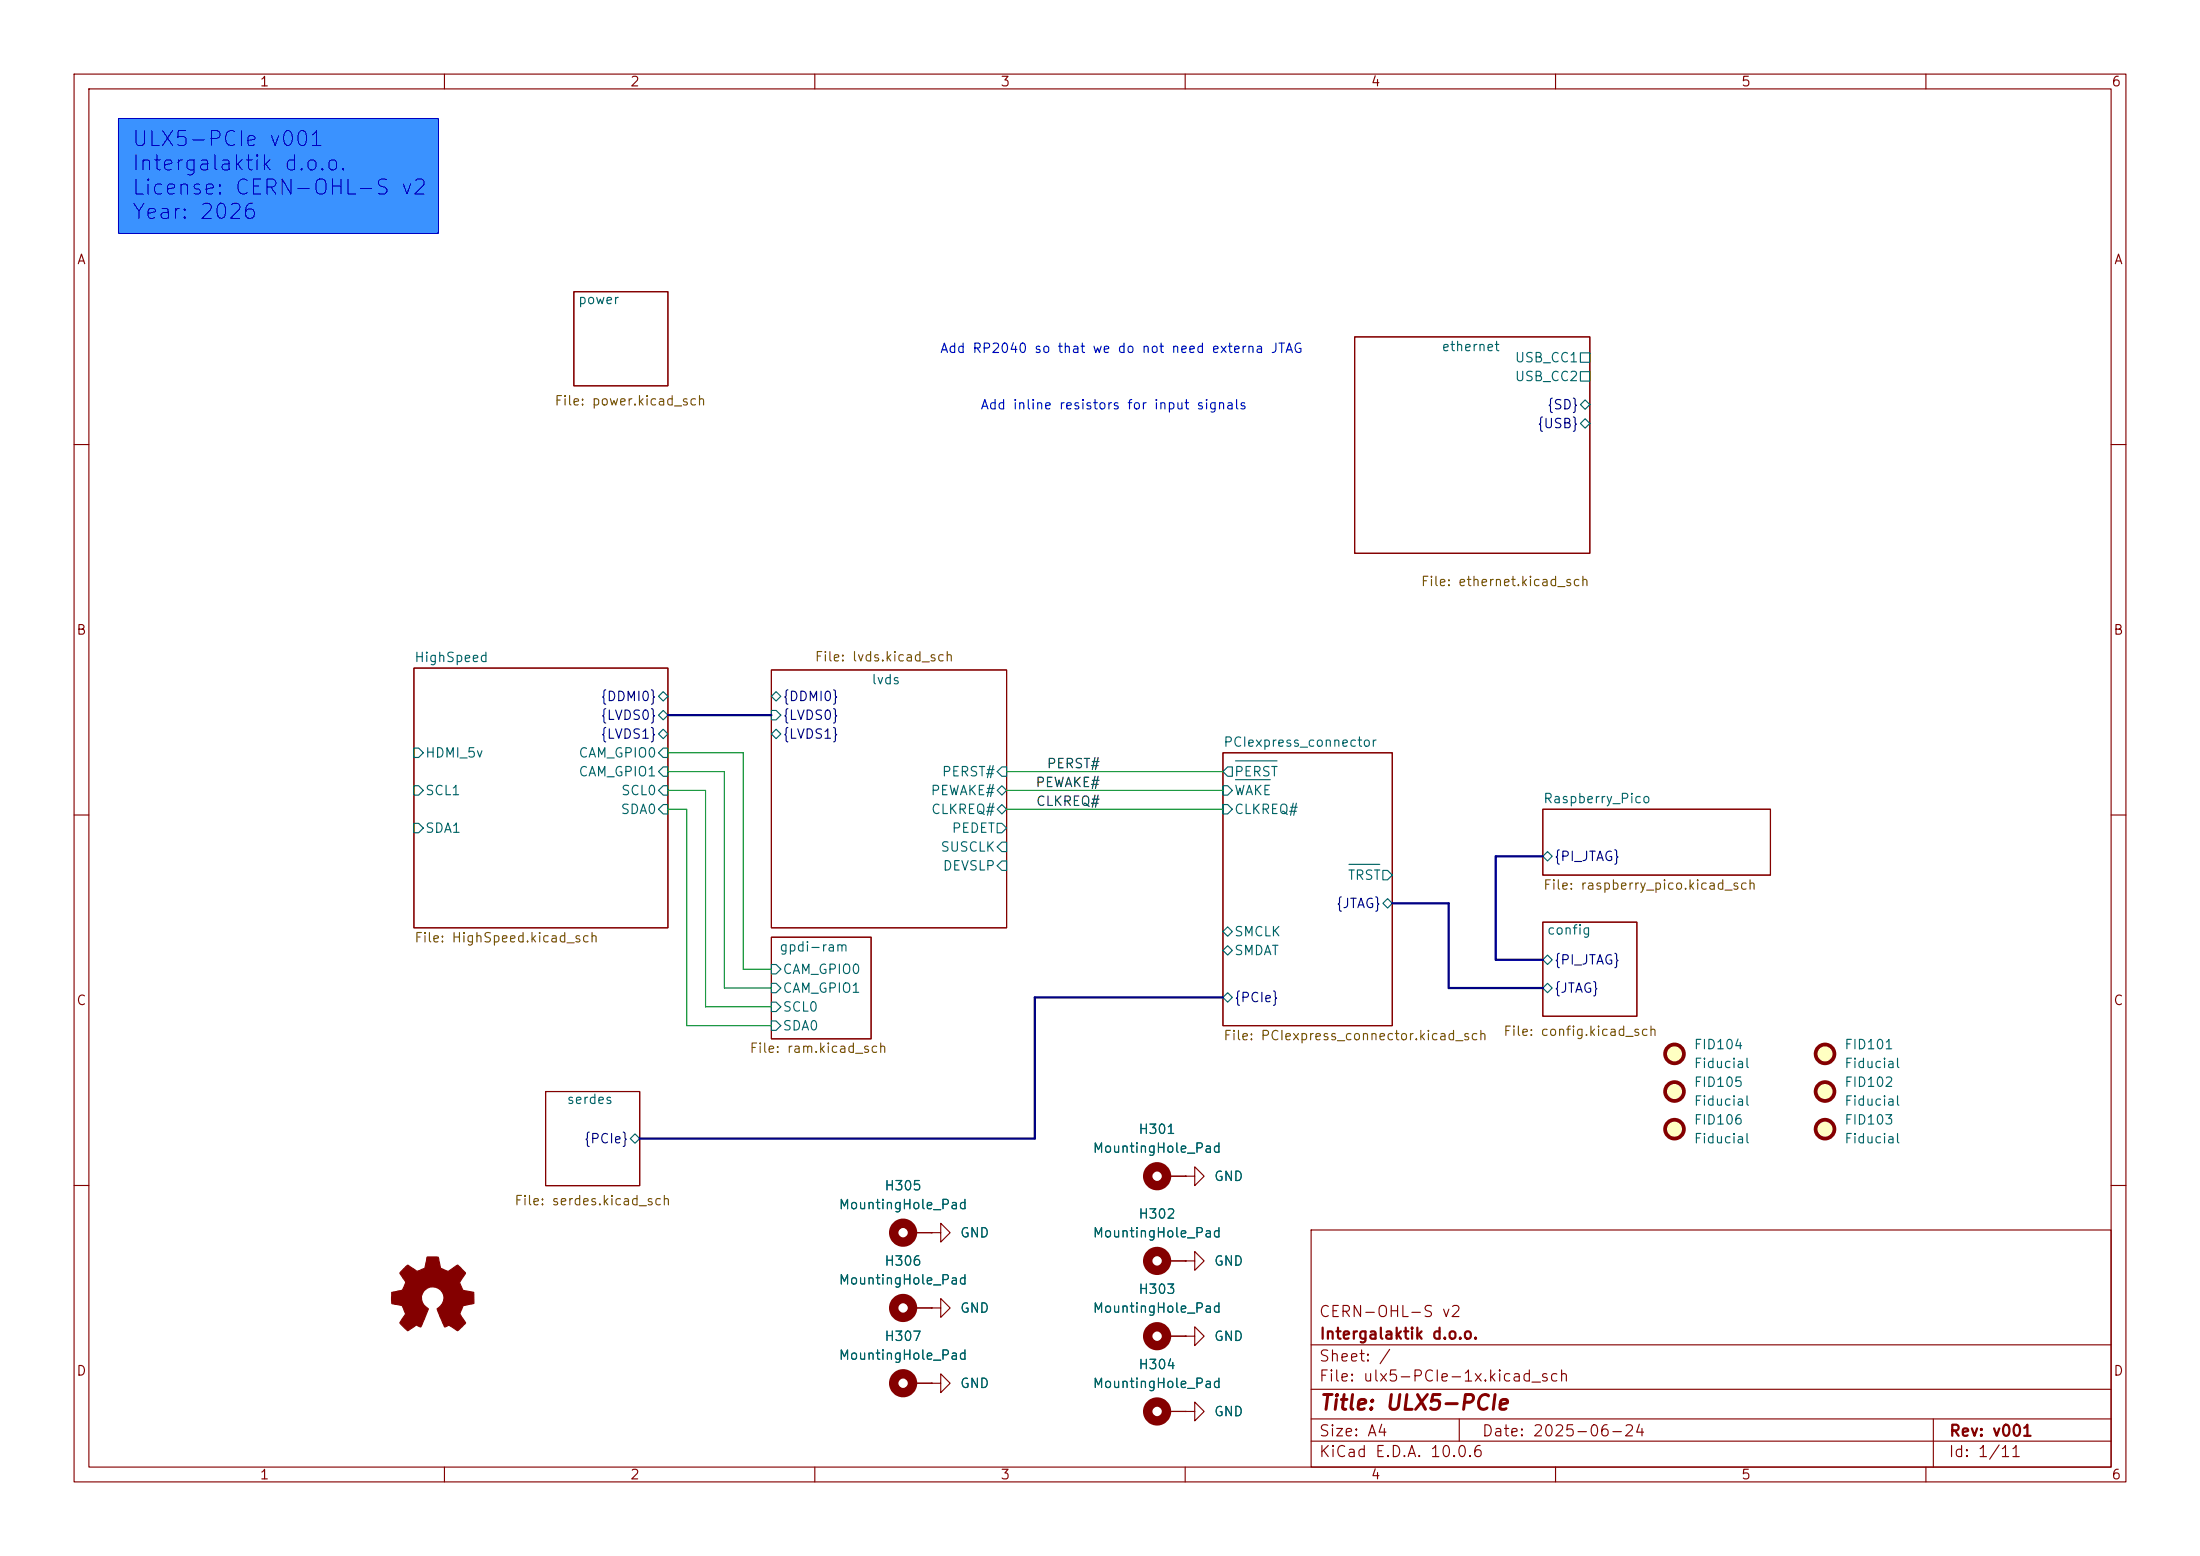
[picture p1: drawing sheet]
(kicad_sch
 (version 20260306)
 (generator "eeschema")
 (generator_version "10.0")
 (paper "A4")
 (title_block
  (title "${project_name}")
  (date "2025-06-24")
  (rev "${project_version}")
  (company "${project_creator}")
  (comment 1 "${project_license}"))
 (lib_symbols
  (symbol "Graphic:Logo_Open_Hardware_Small" (exclude_from_sim no) (in_bom no) (on_board no)
   (in_pos_files yes)
   (duplicate_pin_numbers_are_jumpers no)
   (property "Reference" "#SYM" (at 0 6.985 0) (show_name no) (do_not_autoplace no) (hide yes) (effects (font (size 1.27 1.27))))
   (property "Value" "Logo_Open_Hardware_Small" (at 0 -5.715 0) (show_name no) (do_not_autoplace no) (hide yes) (effects (font (size 1.27 1.27))))
   (property "Footprint" "" (at 0 0 0) (show_name no) (do_not_autoplace no) (hide yes) (effects (font (size 1.27 1.27))))
   (property "Datasheet" "" (at 0 0 0) (show_name no) (do_not_autoplace no) (hide yes) (effects (font (size 1.27 1.27))))
   (property "Description" "Open Hardware logo, small" (at 0 0 0) (show_name no) (do_not_autoplace no) (hide yes) (effects (font (size 1.27 1.27))))
   (property "Sim.Enable" "0" (at 0 0 0) (show_name no) (do_not_autoplace no) (hide yes) (effects (font (size 1.27 1.27))))
   (symbol "Logo_Open_Hardware_Small_0_1"
    (polyline (pts (xy 3.3528 -4.3434) (xy 3.302 -4.318) (xy 3.175 -4.2418) (xy 2.9972 -4.1148) (xy 2.7686 -3.9624) (xy 2.54 -3.81) (xy 2.3622 -3.7084) (xy 2.2352 -3.6068) (xy 2.1844 -3.5814) (xy 2.159 -3.6068) (xy 2.0574 -3.6576) (xy 1.905 -3.7338) (xy 1.8034 -3.7846) (xy 1.6764 -3.8354) (xy 1.6002 -3.8354) (xy 1.6002 -3.8354) (xy 1.5494 -3.7338) (xy 1.4732 -3.5306) (xy 1.3462 -3.302) (xy 1.2446 -3.0226) (xy 1.1176 -2.7178) (xy 0.9652 -2.413) (xy 0.8636 -2.1082) (xy 0.7366 -1.8288) (xy 0.6604 -1.6256) (xy 0.6096 -1.4732) (xy 0.5842 -1.397) (xy 0.5842 -1.397) (xy 0.6604 -1.3208) (xy 0.7874 -1.2446) (xy 1.0414 -1.016) (xy 1.2954 -0.6858) (xy 1.4478 -0.3302) (xy 1.524 0.0762) (xy 1.4732 0.4572) (xy 1.3208 0.8128) (xy 1.0668 1.143) (xy 0.762 1.3716) (xy 0.4064 1.524) (xy 0 1.5748) (xy -0.381 1.5494) (xy -0.7366 1.397) (xy -1.0668 1.143) (xy -1.2192 0.9906) (xy -1.397 0.6604) (xy -1.524 0.3048) (xy -1.524 0.2286) (xy -1.4986 -0.1778) (xy -1.397 -0.5334) (xy -1.1938 -0.8636) (xy -0.9144 -1.143) (xy -0.8636 -1.1684) (xy -0.7366 -1.27) (xy -0.635 -1.3462) (xy -0.5842 -1.397) (xy -1.0668 -2.5908) (xy -1.143 -2.794) (xy -1.2954 -3.1242) (xy -1.397 -3.4036) (xy -1.4986 -3.6322) (xy -1.5748 -3.7846) (xy -1.6002 -3.8354) (xy -1.6002 -3.8354) (xy -1.651 -3.8354) (xy -1.7272 -3.81) (xy -1.905 -3.7338) (xy -2.0066 -3.683) (xy -2.1336 -3.6068) (xy -2.2098 -3.5814) (xy -2.2606 -3.6068) (xy -2.3622 -3.683) (xy -2.54 -3.81) (xy -2.7686 -3.9624) (xy -2.9718 -4.0894) (xy -3.1496 -4.2164) (xy -3.302 -4.318) (xy -3.3528 -4.3434) (xy -3.3782 -4.3434) (xy -3.429 -4.318) (xy -3.5306 -4.2164) (xy -3.7084 -4.064) (xy -3.937 -3.8354) (xy -3.9624 -3.81) (xy -4.1656 -3.6068) (xy -4.318 -3.4544) (xy -4.4196 -3.3274) (xy -4.445 -3.2766) (xy -4.445 -3.2766) (xy -4.4196 -3.2258) (xy -4.318 -3.0734) (xy -4.2164 -2.8956) (xy -4.064 -2.667) (xy -3.6576 -2.0828) (xy -3.8862 -1.5494) (xy -3.937 -1.3716) (xy -4.0386 -1.1684) (xy -4.0894 -1.0414) (xy -4.1148 -0.9652) (xy -4.191 -0.9398) (xy -4.318 -0.9144) (xy -4.5466 -0.8636) (xy -4.8006 -0.8128) (xy -5.0546 -0.7874) (xy -5.2578 -0.7366) (xy -5.4356 -0.7112) (xy -5.5118 -0.6858) (xy -5.5118 -0.6858) (xy -5.5372 -0.635) (xy -5.5372 -0.5588) (xy -5.5372 -0.4318) (xy -5.5626 -0.2286) (xy -5.5626 0.0762) (xy -5.5626 0.127) (xy -5.5372 0.4064) (xy -5.5372 0.635) (xy -5.5372 0.762) (xy -5.5372 0.8382) (xy -5.5372 0.8382) (xy -5.461 0.8382) (xy -5.3086 0.889) (xy -5.08 0.9144) (xy -4.826 0.9652) (xy -4.8006 0.9906) (xy -4.5466 1.0414) (xy -4.318 1.0668) (xy -4.1656 1.1176) (xy -4.0894 1.143) (xy -4.0894 1.143) (xy -4.0386 1.2446) (xy -3.9624 1.4224) (xy -3.8608 1.6256) (xy -3.7846 1.8288) (xy -3.7084 2.0066) (xy -3.6576 2.159) (xy -3.6322 2.2098) (xy -3.6322 2.2098) (xy -3.683 2.286) (xy -3.7592 2.413) (xy -3.8862 2.5908) (xy -4.064 2.8194) (xy -4.064 2.8448) (xy -4.2164 3.0734) (xy -4.3434 3.2512) (xy -4.4196 3.3782) (xy -4.445 3.4544) (xy -4.445 3.4544) (xy -4.3942 3.5052) (xy -4.2926 3.6322) (xy -4.1148 3.81) (xy -3.937 4.0132) (xy -3.8608 4.064) (xy -3.6576 4.2926) (xy -3.5052 4.4196) (xy -3.4036 4.4958) (xy -3.3528 4.5212) (xy -3.3528 4.5212) (xy -3.302 4.4704) (xy -3.1496 4.3688) (xy -2.9718 4.2418) (xy -2.7432 4.0894) (xy -2.7178 4.0894) (xy -2.4892 3.937) (xy -2.3114 3.81) (xy -2.1844 3.7084) (xy -2.1336 3.683) (xy -2.1082 3.683) (xy -2.032 3.7084) (xy -1.8542 3.7592) (xy -1.6764 3.8354) (xy -1.4732 3.937) (xy -1.27 4.0132) (xy -1.143 4.064) (xy -1.0668 4.1148) (xy -1.0668 4.1148) (xy -1.0414 4.191) (xy -1.016 4.3434) (xy -0.9652 4.572) (xy -0.9144 4.8514) (xy -0.889 4.9022) (xy -0.8382 5.1562) (xy -0.8128 5.3848) (xy -0.7874 5.5372) (xy -0.762 5.588) (xy -0.7112 5.6134) (xy -0.5842 5.6134) (xy -0.4064 5.6134) (xy -0.1524 5.6134) (xy 0.0762 5.6134) (xy 0.3302 5.6134) (xy 0.5334 5.6134) (xy 0.6858 5.588) (xy 0.7366 5.588) (xy 0.7366 5.588) (xy 0.762 5.5118) (xy 0.8128 5.334) (xy 0.8382 5.1054) (xy 0.9144 4.826) (xy 0.9144 4.7752) (xy 0.9652 4.5212) (xy 1.016 4.2926) (xy 1.0414 4.1402) (xy 1.0668 4.0894) (xy 1.0668 4.0894) (xy 1.1938 4.0386) (xy 1.3716 3.9624) (xy 1.5748 3.8608) (xy 2.0828 3.6576) (xy 2.7178 4.0894) (xy 2.7686 4.1402) (xy 2.9972 4.2926) (xy 3.175 4.4196) (xy 3.302 4.4958) (xy 3.3782 4.5212) (xy 3.3782 4.5212) (xy 3.429 4.4704) (xy 3.556 4.3434) (xy 3.7338 4.191) (xy 3.9116 3.9878) (xy 4.064 3.8354) (xy 4.2418 3.6576) (xy 4.3434 3.556) (xy 4.4196 3.4798) (xy 4.4196 3.429) (xy 4.4196 3.4036) (xy 4.3942 3.3274) (xy 4.2926 3.2004) (xy 4.1656 2.9972) (xy 4.0132 2.794) (xy 3.8862 2.5908) (xy 3.7592 2.3876) (xy 3.6576 2.2352) (xy 3.6322 2.159) (xy 3.6322 2.1336) (xy 3.683 2.0066) (xy 3.7592 1.8288) (xy 3.8608 1.6002) (xy 4.064 1.1176) (xy 4.3942 1.0414) (xy 4.5974 1.016) (xy 4.8768 0.9652) (xy 5.1308 0.9144) (xy 5.5372 0.8382) (xy 5.5626 -0.6604) (xy 5.4864 -0.6858) (xy 5.4356 -0.6858) (xy 5.2832 -0.7366) (xy 5.0546 -0.762) (xy 4.8006 -0.8128) (xy 4.5974 -0.8636) (xy 4.3688 -0.9144) (xy 4.2164 -0.9398) (xy 4.1402 -0.9398) (xy 4.1148 -0.9652) (xy 4.064 -1.0668) (xy 3.9878 -1.2446) (xy 3.9116 -1.4478) (xy 3.81 -1.651) (xy 3.7338 -1.8542) (xy 3.683 -2.0066) (xy 3.6576 -2.0828) (xy 3.683 -2.1336) (xy 3.7846 -2.2606) (xy 3.8862 -2.4638) (xy 4.0386 -2.667) (xy 4.191 -2.8956) (xy 4.318 -3.0734) (xy 4.3942 -3.2004) (xy 4.445 -3.2766) (xy 4.4196 -3.3274) (xy 4.3434 -3.429) (xy 4.1656 -3.5814) (xy 3.937 -3.8354) (xy 3.8862 -3.8608) (xy 3.683 -4.064) (xy 3.5306 -4.2164) (xy 3.4036 -4.318) (xy 3.3528 -4.3434)) (stroke (width 0) (type default)) (fill (type outline))))
   (embedded_fonts no))
  (symbol "Mechanical:Fiducial" (exclude_from_sim no) (in_bom no) (on_board yes)
   (in_pos_files yes)
   (duplicate_pin_numbers_are_jumpers no)
   (property "Reference" "FID" (at 0 5.08 0) (show_name no) (do_not_autoplace no) (effects (font (size 1.27 1.27))))
   (property "Value" "Fiducial" (at 0 3.175 0) (show_name no) (do_not_autoplace no) (effects (font (size 1.27 1.27))))
   (property "Footprint" "" (at 0 0 0) (show_name no) (do_not_autoplace no) (hide yes) (effects (font (size 1.27 1.27))))
   (property "Datasheet" "" (at 0 0 0) (show_name no) (do_not_autoplace no) (hide yes) (effects (font (size 1.27 1.27))))
   (property "Description" "Fiducial Marker" (at 0 0 0) (show_name no) (do_not_autoplace no) (hide yes) (effects (font (size 1.27 1.27))))
   (symbol "Fiducial_0_1"
    (circle (center 0 0) (radius 1.27) (stroke (width 0.508) (type default)) (fill (type background))))
   (embedded_fonts no))
  (symbol "Mechanical:MountingHole_Pad"
   (pin_numbers (hide yes))
   (pin_names
    (offset 1.016) (hide yes)) (exclude_from_sim no) (in_bom no) (on_board yes)
   (in_pos_files yes)
   (duplicate_pin_numbers_are_jumpers no)
   (property "Reference" "H" (at 0 6.35 0) (show_name no) (do_not_autoplace no) (effects (font (size 1.27 1.27))))
   (property "Value" "MountingHole_Pad" (at 0 4.445 0) (show_name no) (do_not_autoplace no) (effects (font (size 1.27 1.27))))
   (property "Footprint" "" (at 0 0 0) (show_name no) (do_not_autoplace no) (hide yes) (effects (font (size 1.27 1.27))))
   (property "Datasheet" "" (at 0 0 0) (show_name no) (do_not_autoplace no) (hide yes) (effects (font (size 1.27 1.27))))
   (property "Description" "Mounting Hole with connection" (at 0 0 0) (show_name no) (do_not_autoplace no) (hide yes) (effects (font (size 1.27 1.27))))
   (symbol "MountingHole_Pad_0_1"
    (circle (center 0 1.27) (radius 1.27) (stroke (width 1.27) (type default)) (fill (type none))))
   (symbol "MountingHole_Pad_1_1"
    (pin input line (at 0 -2.54 90) (length 2.54) (name "1" (effects (font (size 1.27 1.27)))) (number "1" (effects (font (size 1.27 1.27))))))
   (embedded_fonts no))
  (symbol "power:GND"
   (power global)
   (pin_numbers (hide yes))
   (pin_names
    (offset 0) (hide yes)) (exclude_from_sim no) (in_bom yes) (on_board yes)
   (in_pos_files yes)
   (duplicate_pin_numbers_are_jumpers no)
   (property "Reference" "#PWR" (at 0 -6.35 0) (show_name no) (do_not_autoplace no) (hide yes) (effects (font (size 1.27 1.27))))
   (property "Value" "GND" (at 0 -3.81 0) (show_name no) (do_not_autoplace no) (effects (font (size 1.27 1.27))))
   (property "Footprint" "" (at 0 0 0) (show_name no) (do_not_autoplace no) (hide yes) (effects (font (size 1.27 1.27))))
   (property "Datasheet" "" (at 0 0 0) (show_name no) (do_not_autoplace no) (hide yes) (effects (font (size 1.27 1.27))))
   (property "Description" "Power symbol creates a global label with name \"GND\" , ground" (at 0 0 0) (show_name no) (do_not_autoplace no) (hide yes) (effects (font (size 1.27 1.27))))
   (symbol "GND_0_1"
    (polyline (pts (xy 0 0) (xy 0 -1.27) (xy 1.27 -1.27) (xy 0 -2.54) (xy -1.27 -1.27) (xy 0 -1.27)) (stroke (width 0) (type default)) (fill (type none))))
   (symbol "GND_1_1"
    (pin power_in line (at 0 0 270) (length 0) (name "" (effects (font (size 1.27 1.27)))) (number "1" (effects (font (size 1.27 1.27))))))
   (embedded_fonts no)))
 (rectangle
  (start 16.002 16.002)
  (end 59.182 31.496)
  (stroke (width 0) (type solid))
  (fill (type color) (color 58 146 255 1)))
 (text "Add inline resistors for input signals"
  (exclude_from_sim no)
  (at 150.368 54.864 0)
  (effects (font (size 1.27 1.27))))
 (text "Add RP2040 so that we do not need externa JTAG "
  (exclude_from_sim no)
  (at 151.892 47.244 0)
  (effects (font (size 1.27 1.27))))
 (text "${project_name} ${project_version}\n${project_creator}\nLicense: ${project_license}\nYear: ${project_year}"
  (exclude_from_sim no)
  (at 17.78 17.78 0)
  (effects (font (size 2.032 2.032)) (justify left top)))
 (wire
  (pts (xy 95.25 135.89) (xy 104.14 135.89))
  (stroke (width 0) (type default)))
 (wire
  (pts (xy 135.89 106.68) (xy 165.1 106.68))
  (stroke (width 0) (type default)))
 (bus
  (pts (xy 86.36 153.67) (xy 139.7 153.67))
  (stroke (width 0) (type default)))
 (bus
  (pts (xy 195.58 133.35) (xy 208.28 133.35))
  (stroke (width 0) (type default)))
 (wire
  (pts (xy 92.71 138.43) (xy 104.14 138.43))
  (stroke (width 0) (type default)))
 (bus
  (pts (xy 187.96 121.92) (xy 195.58 121.92))
  (stroke (width 0) (type default)))
 (wire
  (pts (xy 90.17 104.14) (xy 97.79 104.14))
  (stroke (width 0) (type default)))
 (wire
  (pts (xy 92.71 109.22) (xy 92.71 138.43))
  (stroke (width 0) (type default)))
 (wire
  (pts (xy 90.17 109.22) (xy 92.71 109.22))
  (stroke (width 0) (type default)))
 (bus
  (pts (xy 201.93 115.57) (xy 208.28 115.57))
  (stroke (width 0) (type default)))
 (wire
  (pts (xy 100.33 130.81) (xy 104.14 130.81))
  (stroke (width 0) (type default)))
 (wire
  (pts (xy 135.89 109.22) (xy 165.1 109.22))
  (stroke (width 0) (type default)))
 (wire
  (pts (xy 95.25 106.68) (xy 95.25 135.89))
  (stroke (width 0) (type default)))
 (wire
  (pts (xy 90.17 101.6) (xy 100.33 101.6))
  (stroke (width 0) (type default)))
 (bus
  (pts (xy 201.93 115.57) (xy 201.93 129.54))
  (stroke (width 0) (type default)))
 (bus
  (pts (xy 90.17 96.52) (xy 104.14 96.52))
  (stroke (width 0) (type default)))
 (wire
  (pts (xy 90.17 106.68) (xy 95.25 106.68))
  (stroke (width 0) (type default)))
 (bus
  (pts (xy 139.7 134.62) (xy 139.7 153.67))
  (stroke (width 0) (type default)))
 (bus
  (pts (xy 195.58 121.92) (xy 195.58 133.35))
  (stroke (width 0) (type default)))
 (bus
  (pts (xy 139.7 134.62) (xy 165.1 134.62))
  (stroke (width 0) (type default)))
 (wire
  (pts (xy 97.79 133.35) (xy 104.14 133.35))
  (stroke (width 0) (type default)))
 (bus
  (pts (xy 201.93 129.54) (xy 208.28 129.54))
  (stroke (width 0) (type default)))
 (wire
  (pts (xy 135.89 104.14) (xy 165.1 104.14))
  (stroke (width 0) (type default)))
 (wire
  (pts (xy 100.33 101.6) (xy 100.33 130.81))
  (stroke (width 0) (type default)))
 (wire
  (pts (xy 97.79 104.14) (xy 97.79 133.35))
  (stroke (width 0) (type default)))
 (label "PEWAKE#"
  (at 148.59 106.68 180)
  (effects (font (size 1.27 1.27)) (justify right bottom)))
 (label "PERST#"
  (at 148.59 104.14 180)
  (effects (font (size 1.27 1.27)) (justify right bottom)))
 (label "CLKREQ#"
  (at 148.59 109.22 180)
  (effects (font (size 1.27 1.27)) (justify right bottom)))
 (symbol
  (lib_id "Mechanical:Fiducial")
  (at 246.38 147.32 0)
  (unit 1)
  (body_style 1)
  (exclude_from_sim no)
  (in_bom no)
  (on_board yes)
  (in_pos_files yes)
  (dnp no)
  (fields_autoplaced yes)
  (property "Reference" "FID102" (at 248.92 146.0499 0) (show_name no) (do_not_autoplace no) (effects (font (size 1.27 1.27)) (justify left)))
  (property "Value" "Fiducial" (at 248.92 148.5899 0) (show_name no) (do_not_autoplace no) (effects (font (size 1.27 1.27)) (justify left)))
  (property "Footprint" "Fiducial:Fiducial_0.75mm_Mask1.5mm" (at 246.38 147.32 0) (hide yes) (show_name no) (do_not_autoplace no) (effects (font (size 1.27 1.27))))
  (property "Datasheet" "" (at 246.38 147.32 0) (hide yes) (show_name no) (do_not_autoplace no) (effects (font (size 1.27 1.27))))
  (property "Description" "Fiducial Marker" (at 246.38 147.32 0) (hide yes) (show_name no) (do_not_autoplace no) (effects (font (size 1.27 1.27)))))
 (symbol
  (lib_id "power:GND")
  (at 125.73 186.69 90)
  (unit 1)
  (body_style 1)
  (exclude_from_sim no)
  (in_bom yes)
  (on_board yes)
  (in_pos_files yes)
  (dnp no)
  (fields_autoplaced yes)
  (property "Reference" "#PWR0179" (at 132.08 186.69 0) (hide yes) (show_name no) (do_not_autoplace no) (effects (font (size 1.27 1.27))))
  (property "Value" "GND" (at 129.54 186.6899 90) (show_name no) (do_not_autoplace no) (effects (font (size 1.27 1.27)) (justify right)))
  (property "Footprint" "" (at 125.73 186.69 0) (hide yes) (show_name no) (do_not_autoplace no) (effects (font (size 1.27 1.27))))
  (property "Datasheet" "" (at 125.73 186.69 0) (hide yes) (show_name no) (do_not_autoplace no) (effects (font (size 1.27 1.27))))
  (property "Description" "Power symbol creates a global label with name \"GND\" , ground" (at 125.73 186.69 0) (hide yes) (show_name no) (do_not_autoplace no) (effects (font (size 1.27 1.27))))
  (pin "1"))
 (symbol
  (lib_id "Mechanical:MountingHole_Pad")
  (at 157.48 170.18 90)
  (unit 1)
  (body_style 1)
  (exclude_from_sim no)
  (in_bom no)
  (on_board yes)
  (in_pos_files yes)
  (dnp no)
  (fields_autoplaced yes)
  (property "Reference" "H302" (at 156.21 163.83 90) (show_name no) (do_not_autoplace no) (effects (font (size 1.27 1.27))))
  (property "Value" "MountingHole_Pad" (at 156.21 166.37 90) (show_name no) (do_not_autoplace no) (effects (font (size 1.27 1.27))))
  (property "Footprint" "MountingHole:MountingHole_2.1mm" (at 157.48 170.18 0) (hide yes) (show_name no) (do_not_autoplace no) (effects (font (size 1.27 1.27))))
  (property "Datasheet" "" (at 157.48 170.18 0) (hide yes) (show_name no) (do_not_autoplace no) (effects (font (size 1.27 1.27))))
  (property "Description" "Mounting Hole with connection" (at 157.48 170.18 0) (hide yes) (show_name no) (do_not_autoplace no) (effects (font (size 1.27 1.27))))
  (pin "1"))
 (symbol
  (lib_id "Mechanical:MountingHole_Pad")
  (at 157.48 190.5 90)
  (unit 1)
  (body_style 1)
  (exclude_from_sim no)
  (in_bom no)
  (on_board yes)
  (in_pos_files yes)
  (dnp no)
  (fields_autoplaced yes)
  (property "Reference" "H304" (at 156.21 184.15 90) (show_name no) (do_not_autoplace no) (effects (font (size 1.27 1.27))))
  (property "Value" "MountingHole_Pad" (at 156.21 186.69 90) (show_name no) (do_not_autoplace no) (effects (font (size 1.27 1.27))))
  (property "Footprint" "MountingHole:MountingHole_2.1mm" (at 157.48 190.5 0) (hide yes) (show_name no) (do_not_autoplace no) (effects (font (size 1.27 1.27))))
  (property "Datasheet" "" (at 157.48 190.5 0) (hide yes) (show_name no) (do_not_autoplace no) (effects (font (size 1.27 1.27))))
  (property "Description" "Mounting Hole with connection" (at 157.48 190.5 0) (hide yes) (show_name no) (do_not_autoplace no) (effects (font (size 1.27 1.27))))
  (pin "1"))
 (symbol
  (lib_id "power:GND")
  (at 160.02 170.18 90)
  (unit 1)
  (body_style 1)
  (exclude_from_sim no)
  (in_bom yes)
  (on_board yes)
  (in_pos_files yes)
  (dnp no)
  (fields_autoplaced yes)
  (property "Reference" "#PWR0160" (at 166.37 170.18 0) (hide yes) (show_name no) (do_not_autoplace no) (effects (font (size 1.27 1.27))))
  (property "Value" "GND" (at 163.83 170.1799 90) (show_name no) (do_not_autoplace no) (effects (font (size 1.27 1.27)) (justify right)))
  (property "Footprint" "" (at 160.02 170.18 0) (hide yes) (show_name no) (do_not_autoplace no) (effects (font (size 1.27 1.27))))
  (property "Datasheet" "" (at 160.02 170.18 0) (hide yes) (show_name no) (do_not_autoplace no) (effects (font (size 1.27 1.27))))
  (property "Description" "Power symbol creates a global label with name \"GND\" , ground" (at 160.02 170.18 0) (hide yes) (show_name no) (do_not_autoplace no) (effects (font (size 1.27 1.27))))
  (pin "1"))
 (symbol
  (lib_id "Mechanical:MountingHole_Pad")
  (at 123.19 176.53 90)
  (unit 1)
  (body_style 1)
  (exclude_from_sim no)
  (in_bom no)
  (on_board yes)
  (in_pos_files yes)
  (dnp no)
  (fields_autoplaced yes)
  (property "Reference" "H306" (at 121.92 170.18 90) (show_name no) (do_not_autoplace no) (effects (font (size 1.27 1.27))))
  (property "Value" "MountingHole_Pad" (at 121.92 172.72 90) (show_name no) (do_not_autoplace no) (effects (font (size 1.27 1.27))))
  (property "Footprint" "MountingHole:MountingHole_2.1mm" (at 123.19 176.53 0) (hide yes) (show_name no) (do_not_autoplace no) (effects (font (size 1.27 1.27))))
  (property "Datasheet" "" (at 123.19 176.53 0) (hide yes) (show_name no) (do_not_autoplace no) (effects (font (size 1.27 1.27))))
  (property "Description" "Mounting Hole with connection" (at 123.19 176.53 0) (hide yes) (show_name no) (do_not_autoplace no) (effects (font (size 1.27 1.27))))
  (pin "1"))
 (symbol
  (lib_id "Mechanical:Fiducial")
  (at 226.06 142.24 0)
  (unit 1)
  (body_style 1)
  (exclude_from_sim no)
  (in_bom no)
  (on_board yes)
  (in_pos_files yes)
  (dnp no)
  (fields_autoplaced yes)
  (property "Reference" "FID104" (at 228.6 140.9699 0) (show_name no) (do_not_autoplace no) (effects (font (size 1.27 1.27)) (justify left)))
  (property "Value" "Fiducial" (at 228.6 143.5099 0) (show_name no) (do_not_autoplace no) (effects (font (size 1.27 1.27)) (justify left)))
  (property "Footprint" "Fiducial:Fiducial_0.75mm_Mask1.5mm" (at 226.06 142.24 0) (hide yes) (show_name no) (do_not_autoplace no) (effects (font (size 1.27 1.27))))
  (property "Datasheet" "" (at 226.06 142.24 0) (hide yes) (show_name no) (do_not_autoplace no) (effects (font (size 1.27 1.27))))
  (property "Description" "Fiducial Marker" (at 226.06 142.24 0) (hide yes) (show_name no) (do_not_autoplace no) (effects (font (size 1.27 1.27)))))
 (symbol
  (lib_id "Mechanical:MountingHole_Pad")
  (at 157.48 158.75 90)
  (unit 1)
  (body_style 1)
  (exclude_from_sim no)
  (in_bom no)
  (on_board yes)
  (in_pos_files yes)
  (dnp no)
  (fields_autoplaced yes)
  (property "Reference" "H301" (at 156.21 152.4 90) (show_name no) (do_not_autoplace no) (effects (font (size 1.27 1.27))))
  (property "Value" "MountingHole_Pad" (at 156.21 154.94 90) (show_name no) (do_not_autoplace no) (effects (font (size 1.27 1.27))))
  (property "Footprint" "MountingHole:MountingHole_2.1mm" (at 157.48 158.75 0) (hide yes) (show_name no) (do_not_autoplace no) (effects (font (size 1.27 1.27))))
  (property "Datasheet" "" (at 157.48 158.75 0) (hide yes) (show_name no) (do_not_autoplace no) (effects (font (size 1.27 1.27))))
  (property "Description" "Mounting Hole with connection" (at 157.48 158.75 0) (hide yes) (show_name no) (do_not_autoplace no) (effects (font (size 1.27 1.27))))
  (pin "1"))
 (symbol
  (lib_id "power:GND")
  (at 160.02 180.34 90)
  (unit 1)
  (body_style 1)
  (exclude_from_sim no)
  (in_bom yes)
  (on_board yes)
  (in_pos_files yes)
  (dnp no)
  (fields_autoplaced yes)
  (property "Reference" "#PWR0171" (at 166.37 180.34 0) (hide yes) (show_name no) (do_not_autoplace no) (effects (font (size 1.27 1.27))))
  (property "Value" "GND" (at 163.83 180.3399 90) (show_name no) (do_not_autoplace no) (effects (font (size 1.27 1.27)) (justify right)))
  (property "Footprint" "" (at 160.02 180.34 0) (hide yes) (show_name no) (do_not_autoplace no) (effects (font (size 1.27 1.27))))
  (property "Datasheet" "" (at 160.02 180.34 0) (hide yes) (show_name no) (do_not_autoplace no) (effects (font (size 1.27 1.27))))
  (property "Description" "Power symbol creates a global label with name \"GND\" , ground" (at 160.02 180.34 0) (hide yes) (show_name no) (do_not_autoplace no) (effects (font (size 1.27 1.27))))
  (pin "1"))
 (symbol
  (lib_id "Mechanical:Fiducial")
  (at 226.06 147.32 0)
  (unit 1)
  (body_style 1)
  (exclude_from_sim no)
  (in_bom no)
  (on_board yes)
  (in_pos_files yes)
  (dnp no)
  (fields_autoplaced yes)
  (property "Reference" "FID105" (at 228.6 146.0499 0) (show_name no) (do_not_autoplace no) (effects (font (size 1.27 1.27)) (justify left)))
  (property "Value" "Fiducial" (at 228.6 148.5899 0) (show_name no) (do_not_autoplace no) (effects (font (size 1.27 1.27)) (justify left)))
  (property "Footprint" "Fiducial:Fiducial_0.75mm_Mask1.5mm" (at 226.06 147.32 0) (hide yes) (show_name no) (do_not_autoplace no) (effects (font (size 1.27 1.27))))
  (property "Datasheet" "" (at 226.06 147.32 0) (hide yes) (show_name no) (do_not_autoplace no) (effects (font (size 1.27 1.27))))
  (property "Description" "Fiducial Marker" (at 226.06 147.32 0) (hide yes) (show_name no) (do_not_autoplace no) (effects (font (size 1.27 1.27)))))
 (symbol
  (lib_id "Graphic:Logo_Open_Hardware_Small")
  (at 58.42 175.26 0)
  (unit 1)
  (body_style 1)
  (exclude_from_sim yes)
  (in_bom no)
  (on_board no)
  (in_pos_files yes)
  (dnp no)
  (fields_autoplaced yes)
  (property "Reference" "#SYM1" (at 58.42 168.275 0) (hide yes) (show_name no) (do_not_autoplace no) (effects (font (size 1.27 1.27))))
  (property "Value" "Logo_Open_Hardware_Small" (at 58.42 180.975 0) (hide yes) (show_name no) (do_not_autoplace no) (effects (font (size 1.27 1.27))))
  (property "Footprint" "" (at 58.42 175.26 0) (hide yes) (show_name no) (do_not_autoplace no) (effects (font (size 1.27 1.27))))
  (property "Datasheet" "" (at 58.42 175.26 0) (hide yes) (show_name no) (do_not_autoplace no) (effects (font (size 1.27 1.27))))
  (property "Description" "" (at 58.42 175.26 0) (show_name no) (do_not_autoplace no) (effects (font (size 1.27 1.27)))))
 (symbol
  (lib_id "power:GND")
  (at 125.73 176.53 90)
  (unit 1)
  (body_style 1)
  (exclude_from_sim no)
  (in_bom yes)
  (on_board yes)
  (in_pos_files yes)
  (dnp no)
  (fields_autoplaced yes)
  (property "Reference" "#PWR0178" (at 132.08 176.53 0) (hide yes) (show_name no) (do_not_autoplace no) (effects (font (size 1.27 1.27))))
  (property "Value" "GND" (at 129.54 176.5299 90) (show_name no) (do_not_autoplace no) (effects (font (size 1.27 1.27)) (justify right)))
  (property "Footprint" "" (at 125.73 176.53 0) (hide yes) (show_name no) (do_not_autoplace no) (effects (font (size 1.27 1.27))))
  (property "Datasheet" "" (at 125.73 176.53 0) (hide yes) (show_name no) (do_not_autoplace no) (effects (font (size 1.27 1.27))))
  (property "Description" "Power symbol creates a global label with name \"GND\" , ground" (at 125.73 176.53 0) (hide yes) (show_name no) (do_not_autoplace no) (effects (font (size 1.27 1.27))))
  (pin "1"))
 (symbol
  (lib_id "power:GND")
  (at 160.02 158.75 90)
  (unit 1)
  (body_style 1)
  (exclude_from_sim no)
  (in_bom yes)
  (on_board yes)
  (in_pos_files yes)
  (dnp no)
  (fields_autoplaced yes)
  (property "Reference" "#PWR0159" (at 166.37 158.75 0) (hide yes) (show_name no) (do_not_autoplace no) (effects (font (size 1.27 1.27))))
  (property "Value" "GND" (at 163.83 158.7499 90) (show_name no) (do_not_autoplace no) (effects (font (size 1.27 1.27)) (justify right)))
  (property "Footprint" "" (at 160.02 158.75 0) (hide yes) (show_name no) (do_not_autoplace no) (effects (font (size 1.27 1.27))))
  (property "Datasheet" "" (at 160.02 158.75 0) (hide yes) (show_name no) (do_not_autoplace no) (effects (font (size 1.27 1.27))))
  (property "Description" "Power symbol creates a global label with name \"GND\" , ground" (at 160.02 158.75 0) (hide yes) (show_name no) (do_not_autoplace no) (effects (font (size 1.27 1.27))))
  (pin "1"))
 (symbol
  (lib_id "Mechanical:Fiducial")
  (at 226.06 152.4 0)
  (unit 1)
  (body_style 1)
  (exclude_from_sim no)
  (in_bom no)
  (on_board yes)
  (in_pos_files yes)
  (dnp no)
  (fields_autoplaced yes)
  (property "Reference" "FID106" (at 228.6 151.1299 0) (show_name no) (do_not_autoplace no) (effects (font (size 1.27 1.27)) (justify left)))
  (property "Value" "Fiducial" (at 228.6 153.6699 0) (show_name no) (do_not_autoplace no) (effects (font (size 1.27 1.27)) (justify left)))
  (property "Footprint" "Fiducial:Fiducial_0.75mm_Mask1.5mm" (at 226.06 152.4 0) (hide yes) (show_name no) (do_not_autoplace no) (effects (font (size 1.27 1.27))))
  (property "Datasheet" "" (at 226.06 152.4 0) (hide yes) (show_name no) (do_not_autoplace no) (effects (font (size 1.27 1.27))))
  (property "Description" "Fiducial Marker" (at 226.06 152.4 0) (hide yes) (show_name no) (do_not_autoplace no) (effects (font (size 1.27 1.27)))))
 (symbol
  (lib_id "Mechanical:MountingHole_Pad")
  (at 157.48 180.34 90)
  (unit 1)
  (body_style 1)
  (exclude_from_sim no)
  (in_bom no)
  (on_board yes)
  (in_pos_files yes)
  (dnp no)
  (fields_autoplaced yes)
  (property "Reference" "H303" (at 156.21 173.99 90) (show_name no) (do_not_autoplace no) (effects (font (size 1.27 1.27))))
  (property "Value" "MountingHole_Pad" (at 156.21 176.53 90) (show_name no) (do_not_autoplace no) (effects (font (size 1.27 1.27))))
  (property "Footprint" "MountingHole:MountingHole_2.1mm" (at 157.48 180.34 0) (hide yes) (show_name no) (do_not_autoplace no) (effects (font (size 1.27 1.27))))
  (property "Datasheet" "" (at 157.48 180.34 0) (hide yes) (show_name no) (do_not_autoplace no) (effects (font (size 1.27 1.27))))
  (property "Description" "Mounting Hole with connection" (at 157.48 180.34 0) (hide yes) (show_name no) (do_not_autoplace no) (effects (font (size 1.27 1.27))))
  (pin "1"))
 (symbol
  (lib_id "Mechanical:MountingHole_Pad")
  (at 123.19 186.69 90)
  (unit 1)
  (body_style 1)
  (exclude_from_sim no)
  (in_bom no)
  (on_board yes)
  (in_pos_files yes)
  (dnp no)
  (fields_autoplaced yes)
  (property "Reference" "H307" (at 121.92 180.34 90) (show_name no) (do_not_autoplace no) (effects (font (size 1.27 1.27))))
  (property "Value" "MountingHole_Pad" (at 121.92 182.88 90) (show_name no) (do_not_autoplace no) (effects (font (size 1.27 1.27))))
  (property "Footprint" "MountingHole:MountingHole_2.1mm" (at 123.19 186.69 0) (hide yes) (show_name no) (do_not_autoplace no) (effects (font (size 1.27 1.27))))
  (property "Datasheet" "" (at 123.19 186.69 0) (hide yes) (show_name no) (do_not_autoplace no) (effects (font (size 1.27 1.27))))
  (property "Description" "Mounting Hole with connection" (at 123.19 186.69 0) (hide yes) (show_name no) (do_not_autoplace no) (effects (font (size 1.27 1.27))))
  (pin "1"))
 (symbol
  (lib_id "Mechanical:MountingHole_Pad")
  (at 123.19 166.37 90)
  (unit 1)
  (body_style 1)
  (exclude_from_sim no)
  (in_bom no)
  (on_board yes)
  (in_pos_files yes)
  (dnp no)
  (fields_autoplaced yes)
  (property "Reference" "H305" (at 121.92 160.02 90) (show_name no) (do_not_autoplace no) (effects (font (size 1.27 1.27))))
  (property "Value" "MountingHole_Pad" (at 121.92 162.56 90) (show_name no) (do_not_autoplace no) (effects (font (size 1.27 1.27))))
  (property "Footprint" "MountingHole:MountingHole_2.1mm" (at 123.19 166.37 0) (hide yes) (show_name no) (do_not_autoplace no) (effects (font (size 1.27 1.27))))
  (property "Datasheet" "" (at 123.19 166.37 0) (hide yes) (show_name no) (do_not_autoplace no) (effects (font (size 1.27 1.27))))
  (property "Description" "Mounting Hole with connection" (at 123.19 166.37 0) (hide yes) (show_name no) (do_not_autoplace no) (effects (font (size 1.27 1.27))))
  (pin "1"))
 (symbol
  (lib_id "Mechanical:Fiducial")
  (at 246.38 142.24 0)
  (unit 1)
  (body_style 1)
  (exclude_from_sim no)
  (in_bom no)
  (on_board yes)
  (in_pos_files yes)
  (dnp no)
  (fields_autoplaced yes)
  (property "Reference" "FID101" (at 248.92 140.9699 0) (show_name no) (do_not_autoplace no) (effects (font (size 1.27 1.27)) (justify left)))
  (property "Value" "Fiducial" (at 248.92 143.5099 0) (show_name no) (do_not_autoplace no) (effects (font (size 1.27 1.27)) (justify left)))
  (property "Footprint" "Fiducial:Fiducial_0.75mm_Mask1.5mm" (at 246.38 142.24 0) (hide yes) (show_name no) (do_not_autoplace no) (effects (font (size 1.27 1.27))))
  (property "Datasheet" "" (at 246.38 142.24 0) (hide yes) (show_name no) (do_not_autoplace no) (effects (font (size 1.27 1.27))))
  (property "Description" "Fiducial Marker" (at 246.38 142.24 0) (hide yes) (show_name no) (do_not_autoplace no) (effects (font (size 1.27 1.27)))))
 (symbol
  (lib_id "power:GND")
  (at 125.73 166.37 90)
  (unit 1)
  (body_style 1)
  (exclude_from_sim no)
  (in_bom yes)
  (on_board yes)
  (in_pos_files yes)
  (dnp no)
  (fields_autoplaced yes)
  (property "Reference" "#PWR0173" (at 132.08 166.37 0) (hide yes) (show_name no) (do_not_autoplace no) (effects (font (size 1.27 1.27))))
  (property "Value" "GND" (at 129.54 166.3699 90) (show_name no) (do_not_autoplace no) (effects (font (size 1.27 1.27)) (justify right)))
  (property "Footprint" "" (at 125.73 166.37 0) (hide yes) (show_name no) (do_not_autoplace no) (effects (font (size 1.27 1.27))))
  (property "Datasheet" "" (at 125.73 166.37 0) (hide yes) (show_name no) (do_not_autoplace no) (effects (font (size 1.27 1.27))))
  (property "Description" "Power symbol creates a global label with name \"GND\" , ground" (at 125.73 166.37 0) (hide yes) (show_name no) (do_not_autoplace no) (effects (font (size 1.27 1.27))))
  (pin "1"))
 (symbol
  (lib_id "Mechanical:Fiducial")
  (at 246.38 152.4 0)
  (unit 1)
  (body_style 1)
  (exclude_from_sim no)
  (in_bom no)
  (on_board yes)
  (in_pos_files yes)
  (dnp no)
  (fields_autoplaced yes)
  (property "Reference" "FID103" (at 248.92 151.1299 0) (show_name no) (do_not_autoplace no) (effects (font (size 1.27 1.27)) (justify left)))
  (property "Value" "Fiducial" (at 248.92 153.6699 0) (show_name no) (do_not_autoplace no) (effects (font (size 1.27 1.27)) (justify left)))
  (property "Footprint" "Fiducial:Fiducial_0.75mm_Mask1.5mm" (at 246.38 152.4 0) (hide yes) (show_name no) (do_not_autoplace no) (effects (font (size 1.27 1.27))))
  (property "Datasheet" "" (at 246.38 152.4 0) (hide yes) (show_name no) (do_not_autoplace no) (effects (font (size 1.27 1.27))))
  (property "Description" "Fiducial Marker" (at 246.38 152.4 0) (hide yes) (show_name no) (do_not_autoplace no) (effects (font (size 1.27 1.27)))))
 (symbol
  (lib_id "power:GND")
  (at 160.02 190.5 90)
  (unit 1)
  (body_style 1)
  (exclude_from_sim no)
  (in_bom yes)
  (on_board yes)
  (in_pos_files yes)
  (dnp no)
  (fields_autoplaced yes)
  (property "Reference" "#PWR0172" (at 166.37 190.5 0) (hide yes) (show_name no) (do_not_autoplace no) (effects (font (size 1.27 1.27))))
  (property "Value" "GND" (at 163.83 190.4999 90) (show_name no) (do_not_autoplace no) (effects (font (size 1.27 1.27)) (justify right)))
  (property "Footprint" "" (at 160.02 190.5 0) (hide yes) (show_name no) (do_not_autoplace no) (effects (font (size 1.27 1.27))))
  (property "Datasheet" "" (at 160.02 190.5 0) (hide yes) (show_name no) (do_not_autoplace no) (effects (font (size 1.27 1.27))))
  (property "Description" "Power symbol creates a global label with name \"GND\" , ground" (at 160.02 190.5 0) (hide yes) (show_name no) (do_not_autoplace no) (effects (font (size 1.27 1.27))))
  (pin "1"))
 (sheet
  (at 208.28 109.22)
  (size 30.734 8.89)
  (exclude_from_sim no)
  (in_bom yes)
  (on_board yes)
  (dnp no)
  (fields_autoplaced yes)
  (stroke (width 0.1524) (type solid))
  (fill (color 0 0 0 0))
  (property "Sheetname" "Raspberry_Pico" (at 208.28 108.5084 0) (show_name no) (do_not_autoplace no) (effects (font (size 1.27 1.27)) (justify left bottom)))
  (property "Sheetfile" "raspberry_pico.kicad_sch" (at 208.28 118.6946 0) (show_name no) (do_not_autoplace no) (effects (font (size 1.27 1.27)) (justify left top)))
  (pin "{PI_JTAG}" bidirectional (at 208.28 115.57 180) (effects (font (size 1.27 1.27)) (justify left))))
 (sheet
  (at 73.66 147.32)
  (size 12.7 12.7)
  (exclude_from_sim no)
  (in_bom yes)
  (on_board yes)
  (dnp no)
  (stroke (width 0.1524) (type solid))
  (fill (color 0 0 0 0))
  (property "Sheetname" "serdes" (at 76.454 149.098 0) (show_name no) (do_not_autoplace no) (effects (font (size 1.27 1.27)) (justify left bottom)))
  (property "Sheetfile" "serdes.kicad_sch" (at 80.01 161.29 0) (show_name no) (do_not_autoplace no) (effects (font (size 1.27 1.27)) (justify top)))
  (pin "{PCIe}" bidirectional (at 86.36 153.67 0) (effects (font (size 1.27 1.27)) (justify right))))
 (sheet
  (at 208.28 124.46)
  (size 12.7 12.7)
  (exclude_from_sim no)
  (in_bom yes)
  (on_board yes)
  (dnp no)
  (stroke (width 0.1524) (type solid))
  (fill (color 0 0 0 0))
  (property "Sheetname" "config" (at 208.788 126.238 0) (show_name no) (do_not_autoplace no) (effects (font (size 1.27 1.27)) (justify left bottom)))
  (property "Sheetfile" "config.kicad_sch" (at 213.36 138.43 0) (show_name no) (do_not_autoplace no) (effects (font (size 1.27 1.27)) (justify top)))
  (pin "{JTAG}" bidirectional (at 208.28 133.35 180) (effects (font (size 1.27 1.27)) (justify left)))
  (pin "{PI_JTAG}" bidirectional (at 208.28 129.54 180) (effects (font (size 1.27 1.27)) (justify left))))
 (sheet
  (at 77.47 39.37)
  (size 12.7 12.7)
  (exclude_from_sim no)
  (in_bom yes)
  (on_board yes)
  (dnp no)
  (stroke (width 0.1524) (type solid))
  (fill (color 0 0 0 0))
  (property "Sheetname" "power" (at 77.978 41.148 0) (show_name no) (do_not_autoplace no) (effects (font (size 1.27 1.27)) (justify left bottom)))
  (property "Sheetfile" "power.kicad_sch" (at 85.09 53.34 0) (show_name no) (do_not_autoplace no) (effects (font (size 1.27 1.27)) (justify top))))
 (sheet
  (at 165.1 101.6)
  (size 22.86 36.83)
  (exclude_from_sim no)
  (in_bom yes)
  (on_board yes)
  (dnp no)
  (fields_autoplaced yes)
  (stroke (width 0) (type solid))
  (fill (color 0 0 0 0))
  (property "Sheetname" "PCIexpress_connector" (at 165.1 100.8884 0) (show_name no) (do_not_autoplace no) (effects (font (size 1.27 1.27)) (justify left bottom)))
  (property "Sheetfile" "PCIexpress_connector.kicad_sch" (at 165.1 139.0146 0) (show_name no) (do_not_autoplace no) (effects (font (size 1.27 1.27)) (justify left top)))
  (pin "~{WAKE}" input (at 165.1 106.68 180) (effects (font (size 1.27 1.27)) (justify left)))
  (pin "~{TRST}" output (at 187.96 118.11 0) (effects (font (size 1.27 1.27)) (justify right)))
  (pin "SMCLK" bidirectional (at 165.1 125.73 180) (effects (font (size 1.27 1.27)) (justify left)))
  (pin "SMDAT" bidirectional (at 165.1 128.27 180) (effects (font (size 1.27 1.27)) (justify left)))
  (pin "~{PERST}" output (at 165.1 104.14 180) (effects (font (size 1.27 1.27)) (justify left)))
  (pin "{PCIe}" bidirectional (at 165.1 134.62 180) (effects (font (size 1.27 1.27)) (justify left)))
  (pin "{JTAG}" bidirectional (at 187.96 121.92 0) (effects (font (size 1.27 1.27)) (justify right)))
  (pin "CLKREQ#" input (at 165.1 109.22 180) (effects (font (size 1.27 1.27)) (justify left))))
 (sheet
  (at 182.88 45.466)
  (size 31.75 29.21)
  (exclude_from_sim no)
  (in_bom yes)
  (on_board yes)
  (dnp no)
  (stroke (width 0.1524) (type solid))
  (fill (color 0 0 0 0))
  (property "Sheetname" "ethernet" (at 194.564 47.498 0) (show_name no) (do_not_autoplace no) (effects (font (size 1.27 1.27)) (justify left bottom)))
  (property "Sheetfile" "ethernet.kicad_sch" (at 203.2 77.724 0) (show_name no) (do_not_autoplace no) (effects (font (size 1.27 1.27)) (justify top)))
  (pin "USB_CC1" passive (at 214.63 48.26 0) (effects (font (size 1.27 1.27)) (justify right)))
  (pin "USB_CC2" passive (at 214.63 50.8 0) (effects (font (size 1.27 1.27)) (justify right)))
  (pin "{SD}" bidirectional (at 214.63 54.61 0) (effects (font (size 1.27 1.27)) (justify right)))
  (pin "{USB}" bidirectional (at 214.63 57.15 0) (effects (font (size 1.27 1.27)) (justify right))))
 (sheet
  (at 104.14 90.424)
  (size 31.75 34.798)
  (exclude_from_sim no)
  (in_bom yes)
  (on_board yes)
  (dnp no)
  (stroke (width 0.1524) (type solid))
  (fill (color 0 0 0 0))
  (property "Sheetname" "lvds" (at 117.602 92.456 0) (show_name no) (do_not_autoplace no) (effects (font (size 1.27 1.27)) (justify left bottom)))
  (property "Sheetfile" "lvds.kicad_sch" (at 119.38 87.884 0) (show_name no) (do_not_autoplace no) (effects (font (size 1.27 1.27)) (justify top)))
  (pin "CLKREQ#" bidirectional (at 135.89 109.22 0) (effects (font (size 1.27 1.27)) (justify right)))
  (pin "DEVSLP" input (at 135.89 116.84 0) (effects (font (size 1.27 1.27)) (justify right)))
  (pin "PEDET" output (at 135.89 111.76 0) (effects (font (size 1.27 1.27)) (justify right)))
  (pin "PERST#" input (at 135.89 104.14 0) (effects (font (size 1.27 1.27)) (justify right)))
  (pin "PEWAKE#" bidirectional (at 135.89 106.68 0) (effects (font (size 1.27 1.27)) (justify right)))
  (pin "SUSCLK" input (at 135.89 114.3 0) (effects (font (size 1.27 1.27)) (justify right)))
  (pin "{DDMI0}" bidirectional (at 104.14 93.98 180) (effects (font (size 1.27 1.27)) (justify left)))
  (pin "{LVDS0}" input (at 104.14 96.52 180) (effects (font (size 1.27 1.27)) (justify left)))
  (pin "{LVDS1}" bidirectional (at 104.14 99.06 180) (effects (font (size 1.27 1.27)) (justify left))))
 (sheet
  (at 55.88 90.17)
  (size 34.29 35.052)
  (exclude_from_sim no)
  (in_bom yes)
  (on_board yes)
  (dnp no)
  (fields_autoplaced yes)
  (stroke (width 0.1524) (type solid))
  (fill (color 0 0 0 0))
  (property "Sheetname" "HighSpeed" (at 55.88 89.4584 0) (show_name no) (do_not_autoplace no) (effects (font (size 1.27 1.27)) (justify left bottom)))
  (property "Sheetfile" "HighSpeed.kicad_sch" (at 55.88 125.8066 0) (show_name no) (do_not_autoplace no) (effects (font (size 1.27 1.27)) (justify left top)))
  (pin "CAM_GPIO0" input (at 90.17 101.6 0) (effects (font (size 1.27 1.27)) (justify right)))
  (pin "CAM_GPIO1" input (at 90.17 104.14 0) (effects (font (size 1.27 1.27)) (justify right)))
  (pin "HDMI_5v" input (at 55.88 101.6 180) (effects (font (size 1.27 1.27)) (justify left)))
  (pin "SCL0" input (at 90.17 106.68 0) (effects (font (size 1.27 1.27)) (justify right)))
  (pin "SCL1" input (at 55.88 106.68 180) (effects (font (size 1.27 1.27)) (justify left)))
  (pin "SDA0" input (at 90.17 109.22 0) (effects (font (size 1.27 1.27)) (justify right)))
  (pin "SDA1" input (at 55.88 111.76 180) (effects (font (size 1.27 1.27)) (justify left)))
  (pin "{DDMI0}" bidirectional (at 90.17 93.98 0) (effects (font (size 1.27 1.27)) (justify right)))
  (pin "{LVDS0}" bidirectional (at 90.17 96.52 0) (effects (font (size 1.27 1.27)) (justify right)))
  (pin "{LVDS1}" bidirectional (at 90.17 99.06 0) (effects (font (size 1.27 1.27)) (justify right))))
 (sheet
  (at 104.14 126.492)
  (size 13.462 13.716)
  (exclude_from_sim no)
  (in_bom yes)
  (on_board yes)
  (dnp no)
  (stroke (width 0.1524) (type solid))
  (fill (color 0 0 0 0))
  (property "Sheetname" "gpdi-ram" (at 105.156 128.524 0) (show_name no) (do_not_autoplace no) (effects (font (size 1.27 1.27)) (justify left bottom)))
  (property "Sheetfile" "ram.kicad_sch" (at 110.49 140.716 0) (show_name no) (do_not_autoplace no) (effects (font (size 1.27 1.27)) (justify top)))
  (pin "CAM_GPIO0" input (at 104.14 130.81 180) (effects (font (size 1.27 1.27)) (justify left)))
  (pin "CAM_GPIO1" input (at 104.14 133.35 180) (effects (font (size 1.27 1.27)) (justify left)))
  (pin "SCL0" input (at 104.14 135.89 180) (effects (font (size 1.27 1.27)) (justify left)))
  (pin "SDA0" input (at 104.14 138.43 180) (effects (font (size 1.27 1.27)) (justify left))))
 (sheet_instances
  (path ""
   (page "1")))
 (embedded_fonts no))
